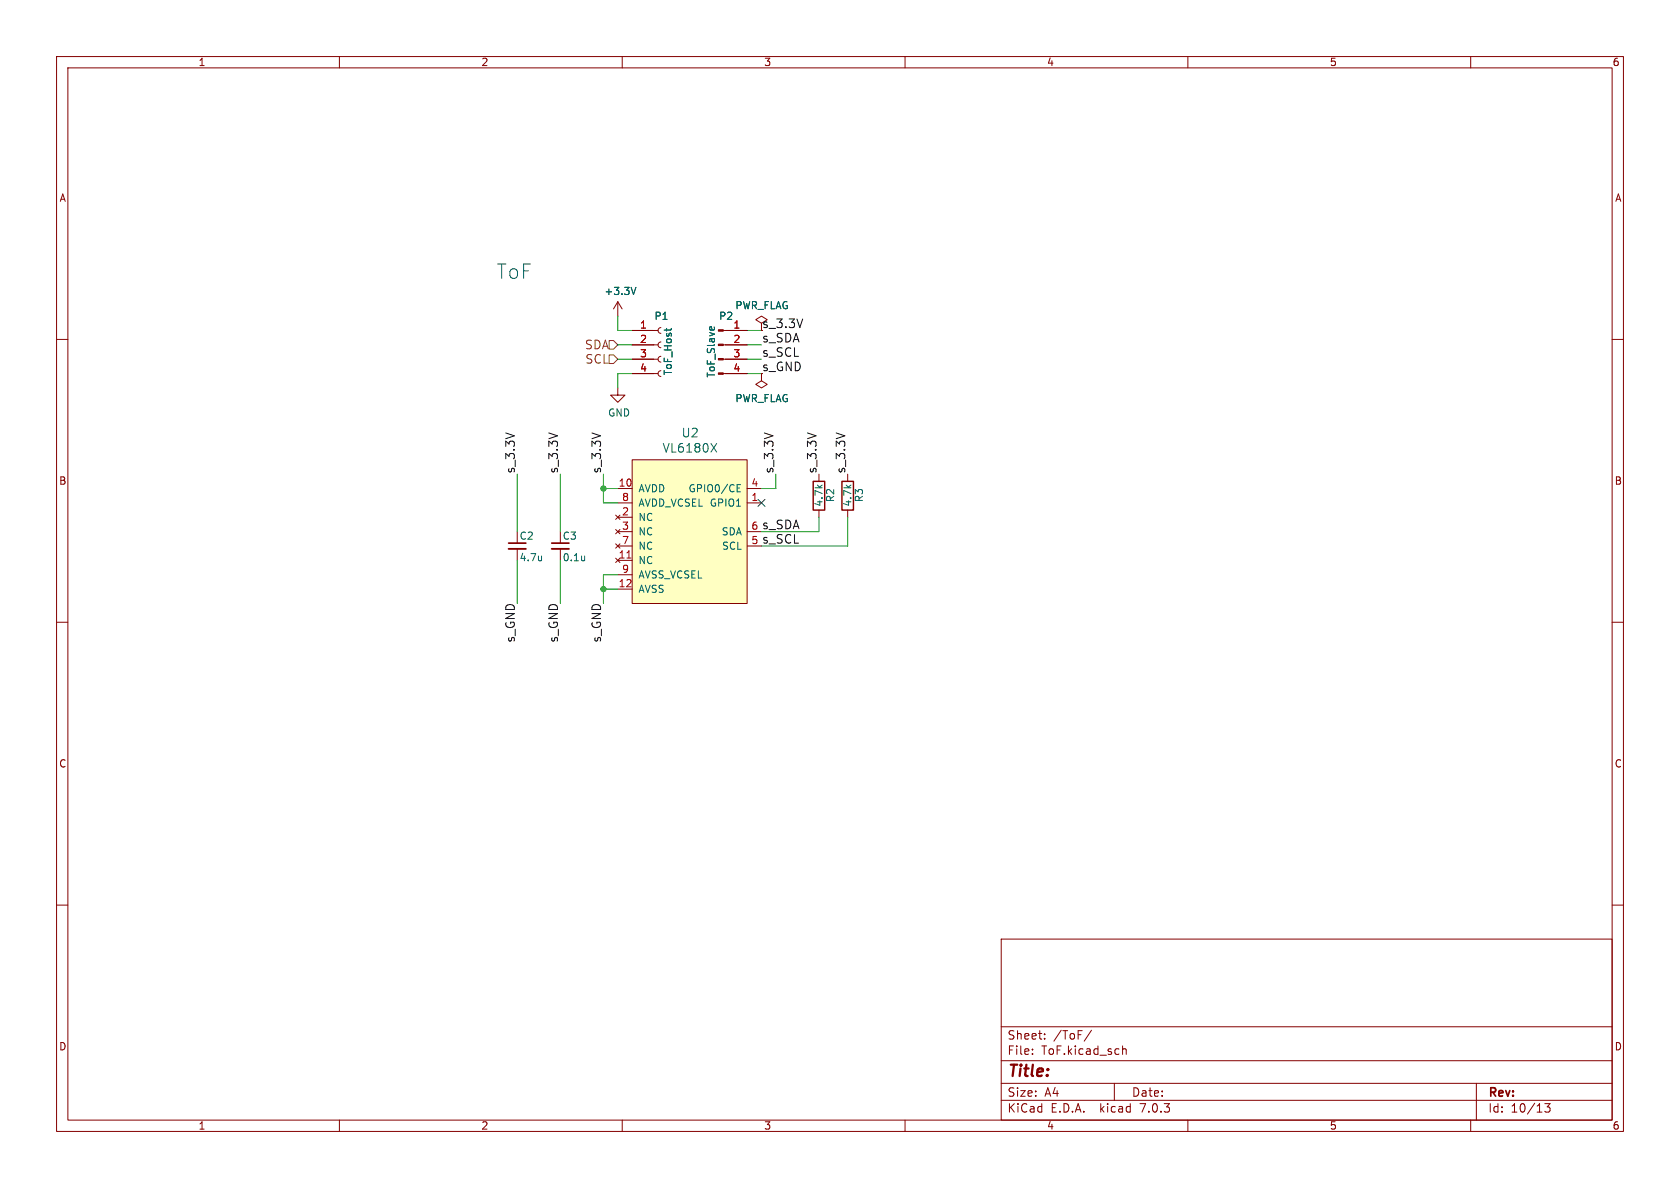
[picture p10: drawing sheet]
<svg xmlns="http://www.w3.org/2000/svg" width="297mm" height="210mm" viewBox="0 0 297 210" stroke-linecap="round" stroke-linejoin="round" font-family="sans-serif">
<g fill="none" stroke="#840000" stroke-width=".18">
<path d="M10 10h277v190h-277zM12 12h273v186h-273zM60 10v2M110 10v2M160 10v2M210 10v2M260 10v2M10 60h2M109.2 53.3l-.7 1.3M109.2 53.3v2.6M109.2 53.3l.8 1.3M111.8 58.4h4.5"/>
<path d="M116.8 57.9l-.3 .1-.2 .4 .2 .4 .3 .1M127.9 58.4h4.2M134.6 57.2l1-.7-1-.6-1 .6 1 .7v1.2M285 60h2M109.2 68.6v1.3h1.3l-1.3 1.2-1.3-1.2h1.3M111.8 66h4.5M111.8 63.5h4.5M111.8 61h4.5M116.8 65.5l-.3 .2-.2 .3 .2 .4 .3 .1M116.8 63l-.3 .1-.2 .4 .2 .4 .3 .1M116.8 60.5l-.3 .1-.2 .3 .2 .4 .3 .2M127.9 66h4.2"/>
<path d="M127.9 63.5h4.2M127.9 61h4.2M134.6 66v1.3l1 .6-1 .7-1-.7 1-.6M91.4 97v2.1M99.1 97v2.1M108.8 98.7l.8 .7M108.8 91.1l.8 .7M108.8 93.6l.8 .8M108.8 96.1l.8 .8M109.2 88.9h2.6M109.2 86.4h2.6M109.2 99.1h2.6"/>
<path d="M109.2 91.4h2.6M109.2 94h2.6M109.2 96.5h2.6M109.6 98.7l-.8 .7M109.6 91.1l-.8 .7M109.6 93.6l-.8 .8M109.6 96.1l-.8 .8M111.8 81.3h20.3v25.4h-20.3zM132.1 88.9h2.5M132.1 86.4h2.5M132.1 94h2.5M132.1 96.5h2.5"/>
<path d="M144.8 83.8v1.3M144.8 90.2v1.2M149.9 83.8v1.3M149.9 90.2v1.2M10 110h2M109.2 104.1h2.6M109.2 101.6h2.6M285 110h2M10 160h2M285 160h2M177 166h108v32h-108zM60 198v2"/>
<path d="M110 198v2M160 198v2M177 194.5h108M177 191.5h108M177 187.5h108M177 181.5h108M182.5 186.3v.1M182.5 185.5v.1M184.7 183.6v.1M184.7 182.8v.1M193 182.1l-1.3 2M197 191.5v3"/>
<path d="M198.5 184.9v1.5M198.5 185.5l.2-.1 .3 .1 .1 .9M210 198v2M260 198v2M261 191.5v6.5M273.1 195.1h.9l-.5 .6 .5 .1v.7l-.3 .1h-.4l-.2-.1"/>
</g>
<path d="M89.9 97h3.1M97.5 97h3.1" fill="none" stroke="#840000" stroke-width=".33"/>
<path d="M89.9 96h3.1M97.5 96h3.1" fill="none" stroke="#840000" stroke-width=".3"/>
<g fill="none" stroke="#006464" stroke-width=".18">
<path d="M111.6 50.8l.4 1.3 .4-1.3M117.8 58v.5M118.7 58v.2M125.5 57.9l.3-.2 .1 .6M126.2 57.8l.1 .1M125.7 78.4l1 1.5M126.7 78.4l-1 1.5M95.7 98.3v.8M95.7 99l-.1 .1M103.4 98.3v.8M103.4 99l-.2 .1M130.3 86.3h.4"/>
<path d="M130.3 86.9h.6M130.3 85.7h.6M144.5 85.7l.5 .5M145.4 85.7l-.5 .4M149.6 85.7l.5 .5M150.4 85.7l-.4 .4"/>
</g>
<path d="M143.8 85.1h2v5.1h-2zM148.8 85.1h2.1v5.1h-2.1z" fill="none" stroke="#840000" stroke-width=".25"/>
<g fill="#840000" stroke="#840000" stroke-width=".18">
<path d="M127 65.9h.9v.3h-.9z"/>
<path d="M127 63.4h.9v.2h-.9z"/>
<path d="M127 60.8h.9v.3h-.9z"/>
<path d="M127 58.3h.9v.2h-.9z"/>
</g>
<path d="M111.8 81.3h20.3v25.4h-20.3z" fill="#ffffc2" stroke="#ffffc2" stroke-width=".18"/>
<path d="M110.8 98.6h.8" fill="none" stroke="#a90000" stroke-width=".18"/>
<path d="M107.7 62.7h.8l.7 .8-.7 .8h-.8zM107.7 60.2h.8l.7 .8-.7 .7h-.8z" fill="none" stroke="#725600" stroke-width=".18"/>
<g fill="none" stroke="#009600" stroke-width=".18">
<path d="M109.2 55.9v2.5h2.6M132.1 58.4h2.5M109.2 61h2.6M109.2 63.5h2.6M111.8 66h-2.6v2.6M132.1 66h2.5M132.1 61h2.5M132.1 63.5h2.5M91.4 83.8v10.2M91.4 99.1v7.6M99.1 83.8v10.2M99.1 99.1v7.6"/>
<path d="M106.7 83.8v5.1h2.5M106.7 86.4h2.5M137.2 83.8v2.6h-2.6M144.8 91.4v2.6h-10.2M149.9 91.4v5.1h-15.3M106.7 104.1h2.5M109.2 101.6h-2.5v5.1"/>
</g>
<path d="M134 88.3l1.2 1.2M135.2 88.3l-1.2 1.2" fill="none" stroke="#000084" stroke-width=".18"/>
<g fill="#009600" stroke="#009600" stroke-width=".18">
<circle cx="106.7" cy="86.4" r=".46"/>
<circle cx="106.7" cy="104.1" r=".46"/>
</g>
<text font-size="3.5" fill="#0000c2" x="87.6" y="49.5">ToF</text>
<text font-size="2.8" fill="#840000" x="178" y="190.8">Title:</text>
<g font-size="2.1" fill="#840000">
<text x="134.6" y="58.1">s_3.3V</text>
<text x="134.6" y="65.7">s_GND</text>
<text x="178" y="183.9">Sheet:</text>
<text x="186.2" y="183.9">/ToF/</text>
<text x="178" y="186.6">File:</text>
<text x="184" y="186.6">ToF.kicad_sch</text>
<text x="178" y="196.8">KiCad</text>
<text x="178" y="194">Size:</text>
<text x="184.6" y="194">A4</text>
<text x="185.7" y="196.8">E.D.A.</text>
<text x="194.4" y="196.8">kicad</text>
<text x="200" y="194">Date:</text>
<text x="201.5" y="196.8">7.0.3</text>
<text x="263" y="194.2">Rev:</text>
<text x="263" y="196.8">Id:</text>
<text x="267" y="196.8">10/13</text>
</g>
<g font-size="2.1" fill="#725600">
<text x="103.2" y="61.9">SDA</text>
<text x="103.3" y="64.5">SCL</text>
</g>
<g font-size="2.1" fill="#0f0f0f">
<text x="134.6" y="60.6">s_SDA</text>
<text x="134.6" y="63.2">s_SCL</text>
<text x="91.1" y="83.8" transform="rotate(-90 91.1 83.8)">s_3.3V</text>
<text x="98.7" y="83.8" transform="rotate(-90 98.7 83.8)">s_3.3V</text>
<text x="106.4" y="83.8" transform="rotate(-90 106.4 83.8)">s_3.3V</text>
<text x="136.8" y="83.8" transform="rotate(-90 136.8 83.8)">s_3.3V</text>
<text x="144.5" y="83.8" transform="rotate(-90 144.5 83.8)">s_3.3V</text>
<text x="149.5" y="83.8" transform="rotate(-90 149.5 83.8)">s_3.3V</text>
<text x="134.6" y="93.7">s_SDA</text>
<text x="134.6" y="96.2">s_SCL</text>
<text x="91.1" y="113.8" transform="rotate(-90 91.1 113.8)">s_GND</text>
<text x="98.7" y="113.8" transform="rotate(-90 98.7 113.8)">s_GND</text>
<text x="106.4" y="113.8" transform="rotate(-90 106.4 113.8)">s_GND</text>
</g>
<g font-size="2.1" fill="#006464">
<text x="120.4" y="77.5">U2</text>
<text x="117" y="80.2">VL6180X</text>
</g>
<g font-size="1.8" fill="#840000">
<text x="35" y="11.8">1</text>
<text x="85" y="11.8">2</text>
<text x="135" y="11.8">3</text>
<text x="185" y="11.8">4</text>
<text x="235" y="11.8">5</text>
<text x="285" y="11.8">6</text>
<text x="10.4" y="35.8">A</text>
<text x="285.4" y="35.8">A</text>
<text x="10.3" y="85.8">B</text>
<text x="285.3" y="85.8">B</text>
<text x="10.3" y="135.8">C</text>
<text x="285.3" y="135.8">C</text>
<text x="10.3" y="185.8">D</text>
<text x="285.3" y="185.8">D</text>
<text x="35" y="199.8">1</text>
<text x="85" y="199.8">2</text>
<text x="135" y="199.8">3</text>
<text x="185" y="199.8">4</text>
<text x="235" y="199.8">5</text>
<text x="285" y="199.8">6</text>
</g>
<g font-size="1.8" fill="#006464">
<text x="106.7" y="52.3">+3.3V</text>
<text x="115.5" y="56.7">P1</text>
<text x="127" y="56.7">P2</text>
<text x="129.8" y="54.8">PWR_FLAG</text>
<text x="118.9" y="66.5" transform="rotate(-90 118.9 66.5)">ToF_Host</text>
<text x="126.6" y="66.9" transform="rotate(-90 126.6 66.9)">ToF_Slave</text>
<text x="129.8" y="71.3">PWR_FLAG</text>
<text x="107.3" y="73.8">GND</text>
<text x="112.8" y="87.2">AVDD</text>
<text x="112.8" y="89.7">AVDD_VCSEL GPIO1</text>
<text x="121.5" y="87.2">GPIO0/CE</text>
<text x="145.6" y="89.7" transform="rotate(-90 145.6 89.7)">4.7k</text>
<text x="147.6" y="88.9" transform="rotate(-90 147.6 88.9)">R2</text>
<text x="150.7" y="89.7" transform="rotate(-90 150.7 89.7)">4.7k</text>
<text x="152.7" y="88.9" transform="rotate(-90 152.7 88.9)">R3</text>
<text x="91.7" y="95.6">C2</text>
<text x="99.3" y="95.6">C3</text>
<text x="112.8" y="92.3">NC</text>
<text x="112.8" y="94.8">NC</text>
<text x="127.4" y="94.8">SDA</text>
<text x="91.7" y="99.4">4.7u</text>
<text x="99.3" y="99.4">0.1u</text>
<text x="112.8" y="99.9">NC</text>
<text x="112.8" y="97.3">NC</text>
<text x="127.4" y="97.3">SCL</text>
<text x="112.8" y="105">AVSS</text>
<text x="112.8" y="102.4">AVSS_VCSEL</text>
</g>
<g font-size="1.8" fill="#a90000">
<text x="113" y="58.2">1</text>
<text x="129.5" y="58.2">1</text>
<text x="113" y="60.7">2</text>
<text x="113" y="63.2">3</text>
<text x="113" y="65.8">4</text>
<text x="129.5" y="60.7">2</text>
<text x="129.5" y="63.2">3</text>
<text x="129.5" y="65.8">4</text>
<text x="109.2" y="86.1">10</text>
<text x="109.8" y="88.6">8</text>
<text x="132.7" y="88.6">1</text>
<text x="132.7" y="86.1">4</text>
<text x="109.8" y="91.2">2</text>
<text x="109.8" y="93.7">3</text>
<text x="132.7" y="93.7">6</text>
<text x="109.2" y="98.8">11</text>
<text x="109.8" y="96.3">7</text>
<text x="109.8" y="101.3">9</text>
<text x="132.7" y="96.3">5</text>
<text x="109.2" y="103.9">12</text>
</g>
</svg>
